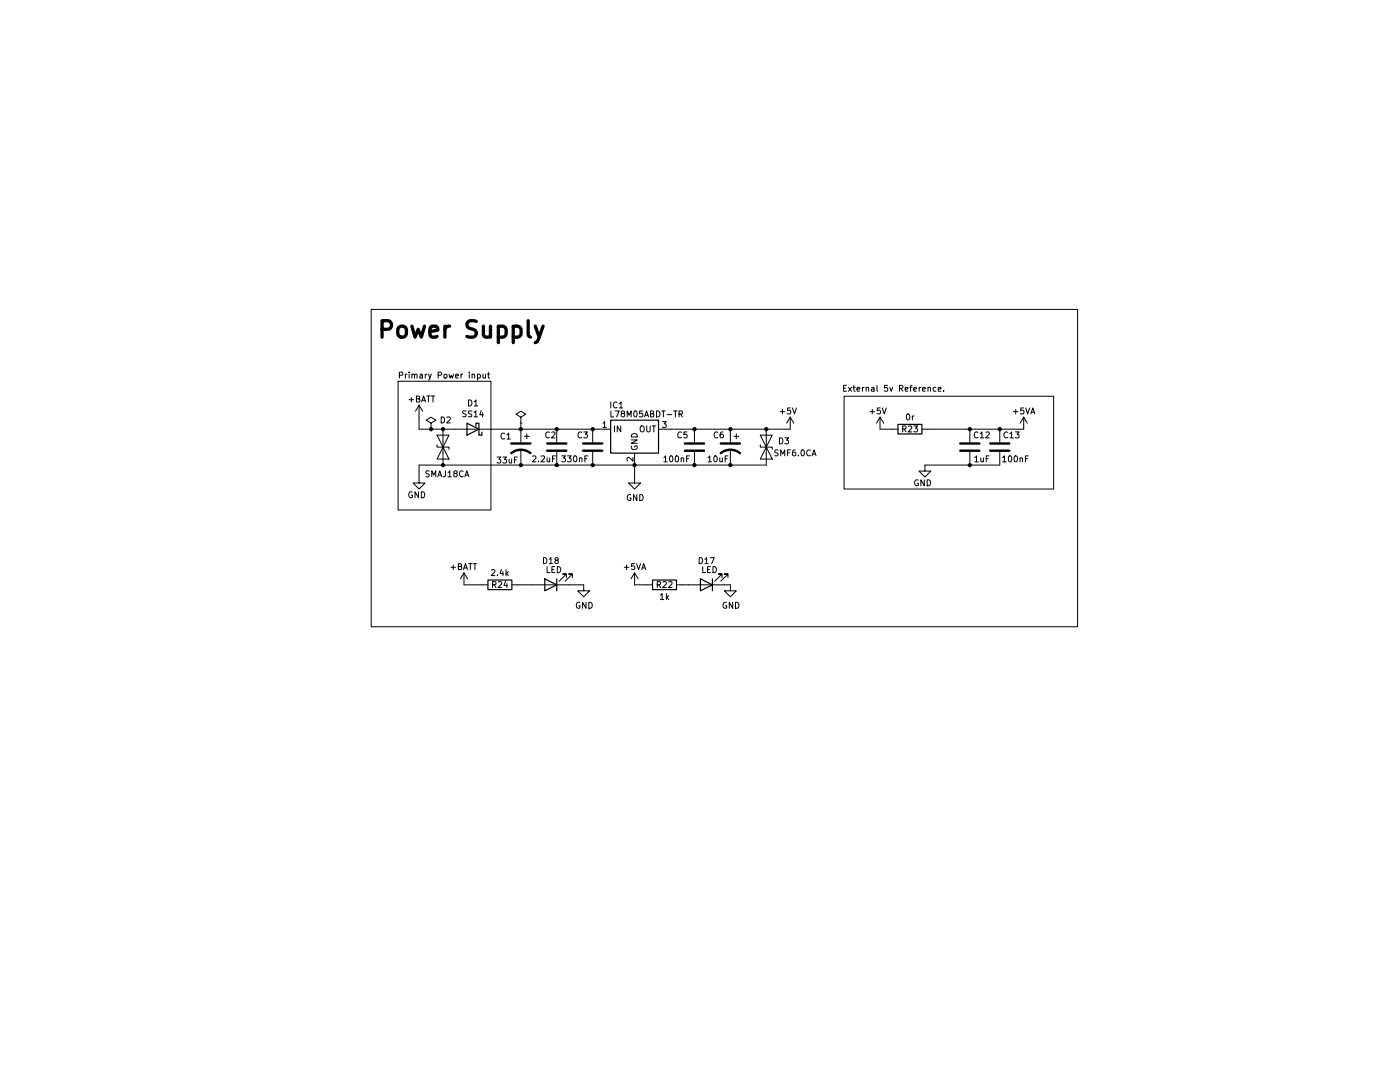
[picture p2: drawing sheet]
(kicad_sch
 (version 20250114)
 (generator "eeschema")
 (generator_version "9.0")
 (paper "A4")
 (title_block
  (title "Pre-Ignition X4")
  (date "2026-03-03")
  (rev "D")
  (company "OpenLogicEFI")
  (comment 1 "openlogicefi.com"))
 (lib_symbols
  (symbol "Device:C"
   (pin_numbers (hide yes))
   (pin_names
    (offset 0.254)) (exclude_from_sim no) (in_bom yes) (on_board yes)
   (property "Reference" "C" (at 0.635 2.54 0) (effects (font (size 1.27 1.27)) (justify left)))
   (property "Value" "C" (at 0.635 -2.54 0) (effects (font (size 1.27 1.27)) (justify left)))
   (property "Footprint" "" (at 0.9652 -3.81 0) (effects (font (size 1.27 1.27)) (hide yes)))
   (property "Datasheet" "~" (at 0 0 0) (effects (font (size 1.27 1.27)) (hide yes)))
   (property "Description" "Unpolarized capacitor" (at 0 0 0) (effects (font (size 1.27 1.27)) (hide yes)))
   (symbol "C_0_1"
    (polyline (pts (xy -2.032 0.762) (xy 2.032 0.762)) (stroke (width 0.508) (type default)) (fill (type none)))
    (polyline (pts (xy -2.032 -0.762) (xy 2.032 -0.762)) (stroke (width 0.508) (type default)) (fill (type none))))
   (symbol "C_1_1"
    (pin passive line (at 0 3.81 270) (length 2.794) (name "~" (effects (font (size 1.27 1.27)))) (number "1" (effects (font (size 1.27 1.27)))))
    (pin passive line (at 0 -3.81 90) (length 2.794) (name "~" (effects (font (size 1.27 1.27)))) (number "2" (effects (font (size 1.27 1.27))))))
   (embedded_fonts no))
  (symbol "Device:C_Polarized_US"
   (pin_numbers (hide yes))
   (pin_names
    (offset 0.254) (hide yes)) (exclude_from_sim no) (in_bom yes) (on_board yes)
   (property "Reference" "C" (at 0.635 2.54 0) (effects (font (size 1.27 1.27)) (justify left)))
   (property "Value" "C_Polarized_US" (at 0.635 -2.54 0) (effects (font (size 1.27 1.27)) (justify left)))
   (property "Footprint" "" (at 0 0 0) (effects (font (size 1.27 1.27)) (hide yes)))
   (property "Datasheet" "~" (at 0 0 0) (effects (font (size 1.27 1.27)) (hide yes)))
   (property "Description" "Polarized capacitor, US symbol" (at 0 0 0) (effects (font (size 1.27 1.27)) (hide yes)))
   (symbol "C_Polarized_US_0_1"
    (polyline (pts (xy -2.032 0.762) (xy 2.032 0.762)) (stroke (width 0.508) (type default)) (fill (type none)))
    (polyline (pts (xy -1.778 2.286) (xy -0.762 2.286)) (stroke (width 0) (type default)) (fill (type none)))
    (polyline (pts (xy -1.27 1.778) (xy -1.27 2.794)) (stroke (width 0) (type default)) (fill (type none)))
    (arc (start -2.032 -1.27) (mid 0 -0.5572) (end 2.032 -1.27) (stroke (width 0.508) (type default)) (fill (type none))))
   (symbol "C_Polarized_US_1_1"
    (pin passive line (at 0 3.81 270) (length 2.794) (name "~" (effects (font (size 1.27 1.27)))) (number "1" (effects (font (size 1.27 1.27)))))
    (pin passive line (at 0 -3.81 90) (length 3.302) (name "~" (effects (font (size 1.27 1.27)))) (number "2" (effects (font (size 1.27 1.27))))))
   (embedded_fonts no))
  (symbol "Device:D_Schottky"
   (pin_numbers (hide yes))
   (pin_names
    (offset 1.016) (hide yes)) (exclude_from_sim no) (in_bom yes) (on_board yes)
   (property "Reference" "D" (at 0 2.54 0) (effects (font (size 1.27 1.27))))
   (property "Value" "D_Schottky" (at 0 -2.54 0) (effects (font (size 1.27 1.27))))
   (property "Footprint" "" (at 0 0 0) (effects (font (size 1.27 1.27)) (hide yes)))
   (property "Datasheet" "~" (at 0 0 0) (effects (font (size 1.27 1.27)) (hide yes)))
   (property "Description" "Schottky diode" (at 0 0 0) (effects (font (size 1.27 1.27)) (hide yes)))
   (symbol "D_Schottky_0_1"
    (polyline (pts (xy -1.905 0.635) (xy -1.905 1.27) (xy -1.27 1.27) (xy -1.27 -1.27) (xy -0.635 -1.27) (xy -0.635 -0.635)) (stroke (width 0.254) (type default)) (fill (type none)))
    (polyline (pts (xy 1.27 1.27) (xy 1.27 -1.27) (xy -1.27 0) (xy 1.27 1.27)) (stroke (width 0.254) (type default)) (fill (type none)))
    (polyline (pts (xy 1.27 0) (xy -1.27 0)) (stroke (width 0) (type default)) (fill (type none))))
   (symbol "D_Schottky_1_1"
    (pin passive line (at -3.81 0 0) (length 2.54) (name "K" (effects (font (size 1.27 1.27)))) (number "1" (effects (font (size 1.27 1.27)))))
    (pin passive line (at 3.81 0 180) (length 2.54) (name "A" (effects (font (size 1.27 1.27)))) (number "2" (effects (font (size 1.27 1.27))))))
   (embedded_fonts no))
  (symbol "Device:LED"
   (pin_numbers (hide yes))
   (pin_names
    (offset 1.016) (hide yes)) (exclude_from_sim no) (in_bom yes) (on_board yes)
   (property "Reference" "D" (at 0 2.54 0) (effects (font (size 1.27 1.27))))
   (property "Value" "LED" (at 0 -2.54 0) (effects (font (size 1.27 1.27))))
   (property "Footprint" "" (at 0 0 0) (effects (font (size 1.27 1.27)) (hide yes)))
   (property "Datasheet" "~" (at 0 0 0) (effects (font (size 1.27 1.27)) (hide yes)))
   (property "Description" "Light emitting diode" (at 0 0 0) (effects (font (size 1.27 1.27)) (hide yes)))
   (symbol "LED_0_1"
    (polyline (pts (xy -3.048 -0.762) (xy -4.572 -2.286) (xy -3.81 -2.286) (xy -4.572 -2.286) (xy -4.572 -1.524)) (stroke (width 0) (type default)) (fill (type none)))
    (polyline (pts (xy -1.778 -0.762) (xy -3.302 -2.286) (xy -2.54 -2.286) (xy -3.302 -2.286) (xy -3.302 -1.524)) (stroke (width 0) (type default)) (fill (type none)))
    (polyline (pts (xy -1.27 0) (xy 1.27 0)) (stroke (width 0) (type default)) (fill (type none)))
    (polyline (pts (xy -1.27 -1.27) (xy -1.27 1.27)) (stroke (width 0.254) (type default)) (fill (type none)))
    (polyline (pts (xy 1.27 -1.27) (xy 1.27 1.27) (xy -1.27 0) (xy 1.27 -1.27)) (stroke (width 0.254) (type default)) (fill (type none))))
   (symbol "LED_1_1"
    (pin passive line (at -3.81 0 0) (length 2.54) (name "K" (effects (font (size 1.27 1.27)))) (number "1" (effects (font (size 1.27 1.27)))))
    (pin passive line (at 3.81 0 180) (length 2.54) (name "A" (effects (font (size 1.27 1.27)))) (number "2" (effects (font (size 1.27 1.27))))))
   (embedded_fonts no))
  (symbol "Device:R"
   (pin_numbers (hide yes))
   (pin_names
    (offset 0)) (exclude_from_sim no) (in_bom yes) (on_board yes)
   (property "Reference" "R" (at 2.032 0 90) (effects (font (size 1.27 1.27))))
   (property "Value" "R" (at 0 0 90) (effects (font (size 1.27 1.27))))
   (property "Footprint" "" (at -1.778 0 90) (effects (font (size 1.27 1.27)) (hide yes)))
   (property "Datasheet" "~" (at 0 0 0) (effects (font (size 1.27 1.27)) (hide yes)))
   (property "Description" "Resistor" (at 0 0 0) (effects (font (size 1.27 1.27)) (hide yes)))
   (symbol "R_0_1"
    (rectangle (start -1.016 -2.54) (end 1.016 2.54) (stroke (width 0.254) (type default)) (fill (type none))))
   (symbol "R_1_1"
    (pin passive line (at 0 3.81 270) (length 1.27) (name "~" (effects (font (size 1.27 1.27)))) (number "1" (effects (font (size 1.27 1.27)))))
    (pin passive line (at 0 -3.81 90) (length 1.27) (name "~" (effects (font (size 1.27 1.27)))) (number "2" (effects (font (size 1.27 1.27))))))
   (embedded_fonts no))
  (symbol "Diode:SMAJ33CA"
   (pin_numbers (hide yes))
   (pin_names
    (offset 1.016) (hide yes)) (exclude_from_sim no) (in_bom yes) (on_board yes)
   (property "Reference" "D" (at 0 2.54 0) (effects (font (size 1.27 1.27))))
   (property "Value" "SMAJ33CA" (at 0 -2.54 0) (effects (font (size 1.27 1.27))))
   (property "Footprint" "Diode_SMD:D_SMA" (at 0 -5.08 0) (effects (font (size 1.27 1.27)) (hide yes)))
   (property "Datasheet" "https://www.littelfuse.com/media?resourcetype=datasheets&itemid=75e32973-b177-4ee3-a0ff-cedaf1abdb93&filename=smaj-datasheet" (at 0 0 0) (effects (font (size 1.27 1.27)) (hide yes)))
   (property "Description" "400W bidirectional Transient Voltage Suppressor, 33.0Vr, SMA(DO-214AC)" (at 0 0 0) (effects (font (size 1.27 1.27)) (hide yes)))
   (symbol "SMAJ33CA_0_1"
    (polyline (pts (xy -2.54 -1.27) (xy 0 0) (xy -2.54 1.27) (xy -2.54 -1.27)) (stroke (width 0.2032) (type default)) (fill (type none)))
    (polyline (pts (xy 0.508 1.27) (xy 0 1.27) (xy 0 -1.27) (xy -0.508 -1.27)) (stroke (width 0.2032) (type default)) (fill (type none)))
    (polyline (pts (xy 1.27 0) (xy -1.27 0)) (stroke (width 0) (type default)) (fill (type none)))
    (polyline (pts (xy 2.54 1.27) (xy 2.54 -1.27) (xy 0 0) (xy 2.54 1.27)) (stroke (width 0.2032) (type default)) (fill (type none))))
   (symbol "SMAJ33CA_1_1"
    (pin passive line (at -3.81 0 0) (length 2.54) (name "A1" (effects (font (size 1.27 1.27)))) (number "1" (effects (font (size 1.27 1.27)))))
    (pin passive line (at 3.81 0 180) (length 2.54) (name "A2" (effects (font (size 1.27 1.27)))) (number "2" (effects (font (size 1.27 1.27))))))
   (embedded_fonts no))
  (symbol "Diode:SMAJ5.0CA"
   (pin_numbers (hide yes))
   (pin_names
    (offset 1.016) (hide yes)) (exclude_from_sim no) (in_bom yes) (on_board yes)
   (property "Reference" "D" (at 0 2.54 0) (effects (font (size 1.27 1.27))))
   (property "Value" "SMAJ5.0CA" (at 0 -2.54 0) (effects (font (size 1.27 1.27))))
   (property "Footprint" "Diode_SMD:D_SMA" (at 0 -5.08 0) (effects (font (size 1.27 1.27)) (hide yes)))
   (property "Datasheet" "https://www.littelfuse.com/media?resourcetype=datasheets&itemid=75e32973-b177-4ee3-a0ff-cedaf1abdb93&filename=smaj-datasheet" (at 0 0 0) (effects (font (size 1.27 1.27)) (hide yes)))
   (property "Description" "400W bidirectional Transient Voltage Suppressor, 5.0Vr, SMA(DO-214AC)" (at 0 0 0) (effects (font (size 1.27 1.27)) (hide yes)))
   (symbol "SMAJ5.0CA_0_1"
    (polyline (pts (xy -2.54 -1.27) (xy 0 0) (xy -2.54 1.27) (xy -2.54 -1.27)) (stroke (width 0.2032) (type default)) (fill (type none)))
    (polyline (pts (xy 0.508 1.27) (xy 0 1.27) (xy 0 -1.27) (xy -0.508 -1.27)) (stroke (width 0.2032) (type default)) (fill (type none)))
    (polyline (pts (xy 1.27 0) (xy -1.27 0)) (stroke (width 0) (type default)) (fill (type none)))
    (polyline (pts (xy 2.54 1.27) (xy 2.54 -1.27) (xy 0 0) (xy 2.54 1.27)) (stroke (width 0.2032) (type default)) (fill (type none))))
   (symbol "SMAJ5.0CA_1_1"
    (pin passive line (at -3.81 0 0) (length 2.54) (name "A1" (effects (font (size 1.27 1.27)))) (number "1" (effects (font (size 1.27 1.27)))))
    (pin passive line (at 3.81 0 180) (length 2.54) (name "A2" (effects (font (size 1.27 1.27)))) (number "2" (effects (font (size 1.27 1.27))))))
   (embedded_fonts no))
  (symbol "Regulator_Linear:L7805"
   (pin_names
    (offset 0.254)) (exclude_from_sim no) (in_bom yes) (on_board yes)
   (property "Reference" "U" (at -3.81 3.175 0) (effects (font (size 1.27 1.27))))
   (property "Value" "L7805" (at 0 3.175 0) (effects (font (size 1.27 1.27)) (justify left)))
   (property "Footprint" "" (at 0.635 -3.81 0) (effects (font (size 1.27 1.27)
    (italic yes)) (justify left) (hide yes)))
   (property "Datasheet" "http://www.st.com/content/ccc/resource/technical/document/datasheet/41/4f/b3/b0/12/d4/47/88/CD00000444.pdf/files/CD00000444.pdf/jcr:content/translations/en.CD00000444.pdf" (at 0 -1.27 0) (effects (font (size 1.27 1.27)) (hide yes)))
   (property "Description" "Positive 1.5A 35V Linear Regulator, Fixed Output 5V, TO-220/TO-263/TO-252" (at 0 0 0) (effects (font (size 1.27 1.27)) (hide yes)))
   (symbol "L7805_0_1"
    (rectangle (start -5.08 1.905) (end 5.08 -5.08) (stroke (width 0.254) (type default)) (fill (type background))))
   (symbol "L7805_1_1"
    (pin power_in line (at -7.62 0 0) (length 2.54) (name "IN" (effects (font (size 1.27 1.27)))) (number "1" (effects (font (size 1.27 1.27)))))
    (pin power_in line (at 0 -7.62 90) (length 2.54) (name "GND" (effects (font (size 1.27 1.27)))) (number "2" (effects (font (size 1.27 1.27)))))
    (pin power_out line (at 7.62 0 180) (length 2.54) (name "OUT" (effects (font (size 1.27 1.27)))) (number "3" (effects (font (size 1.27 1.27))))))
   (embedded_fonts no))
  (symbol "power:+5V"
   (power)
   (pin_names
    (offset 0)) (exclude_from_sim no) (in_bom yes) (on_board yes)
   (property "Reference" "#PWR" (at 0 -3.81 0) (effects (font (size 1.27 1.27)) (hide yes)))
   (property "Value" "+5V" (at 0 3.556 0) (effects (font (size 1.27 1.27))))
   (property "Footprint" "" (at 0 0 0) (effects (font (size 1.27 1.27)) (hide yes)))
   (property "Datasheet" "" (at 0 0 0) (effects (font (size 1.27 1.27)) (hide yes)))
   (property "Description" "Power symbol creates a global label with name \"+5V\"" (at 0 0 0) (effects (font (size 1.27 1.27)) (hide yes)))
   (symbol "+5V_0_1"
    (polyline (pts (xy -0.762 1.27) (xy 0 2.54)) (stroke (width 0) (type default)) (fill (type none)))
    (polyline (pts (xy 0 2.54) (xy 0.762 1.27)) (stroke (width 0) (type default)) (fill (type none)))
    (polyline (pts (xy 0 0) (xy 0 2.54)) (stroke (width 0) (type default)) (fill (type none))))
   (symbol "+5V_1_1"
    (pin power_in line (at 0 0 90) (length 0) (hide yes) (name "+5V" (effects (font (size 1.27 1.27)))) (number "1" (effects (font (size 1.27 1.27))))))
   (embedded_fonts no))
  (symbol "power:+5VA"
   (power)
   (pin_names
    (offset 0)) (exclude_from_sim no) (in_bom yes) (on_board yes)
   (property "Reference" "#PWR" (at 0 -3.81 0) (effects (font (size 1.27 1.27)) (hide yes)))
   (property "Value" "+5VA" (at 0 3.556 0) (effects (font (size 1.27 1.27))))
   (property "Footprint" "" (at 0 0 0) (effects (font (size 1.27 1.27)) (hide yes)))
   (property "Datasheet" "" (at 0 0 0) (effects (font (size 1.27 1.27)) (hide yes)))
   (property "Description" "Power symbol creates a global label with name \"+5VA\"" (at 0 0 0) (effects (font (size 1.27 1.27)) (hide yes)))
   (symbol "+5VA_0_1"
    (polyline (pts (xy -0.762 1.27) (xy 0 2.54)) (stroke (width 0) (type default)) (fill (type none)))
    (polyline (pts (xy 0 2.54) (xy 0.762 1.27)) (stroke (width 0) (type default)) (fill (type none)))
    (polyline (pts (xy 0 0) (xy 0 2.54)) (stroke (width 0) (type default)) (fill (type none))))
   (symbol "+5VA_1_1"
    (pin power_in line (at 0 0 90) (length 0) (hide yes) (name "+5VA" (effects (font (size 1.27 1.27)))) (number "1" (effects (font (size 1.27 1.27))))))
   (embedded_fonts no))
  (symbol "power:+BATT"
   (power)
   (pin_names
    (offset 0)) (exclude_from_sim no) (in_bom yes) (on_board yes)
   (property "Reference" "#PWR" (at 0 -3.81 0) (effects (font (size 1.27 1.27)) (hide yes)))
   (property "Value" "+BATT" (at 0 3.556 0) (effects (font (size 1.27 1.27))))
   (property "Footprint" "" (at 0 0 0) (effects (font (size 1.27 1.27)) (hide yes)))
   (property "Datasheet" "" (at 0 0 0) (effects (font (size 1.27 1.27)) (hide yes)))
   (property "Description" "Power symbol creates a global label with name \"+BATT\"" (at 0 0 0) (effects (font (size 1.27 1.27)) (hide yes)))
   (symbol "+BATT_0_1"
    (polyline (pts (xy -0.762 1.27) (xy 0 2.54)) (stroke (width 0) (type default)) (fill (type none)))
    (polyline (pts (xy 0 2.54) (xy 0.762 1.27)) (stroke (width 0) (type default)) (fill (type none)))
    (polyline (pts (xy 0 0) (xy 0 2.54)) (stroke (width 0) (type default)) (fill (type none))))
   (symbol "+BATT_1_1"
    (pin power_in line (at 0 0 90) (length 0) (hide yes) (name "+BATT" (effects (font (size 1.27 1.27)))) (number "1" (effects (font (size 1.27 1.27))))))
   (embedded_fonts no))
  (symbol "power:GND"
   (power)
   (pin_names
    (offset 0)) (exclude_from_sim no) (in_bom yes) (on_board yes)
   (property "Reference" "#PWR" (at 0 -6.35 0) (effects (font (size 1.27 1.27)) (hide yes)))
   (property "Value" "GND" (at 0 -3.81 0) (effects (font (size 1.27 1.27))))
   (property "Footprint" "" (at 0 0 0) (effects (font (size 1.27 1.27)) (hide yes)))
   (property "Datasheet" "" (at 0 0 0) (effects (font (size 1.27 1.27)) (hide yes)))
   (property "Description" "Power symbol creates a global label with name \"GND\" , ground" (at 0 0 0) (effects (font (size 1.27 1.27)) (hide yes)))
   (symbol "GND_0_1"
    (polyline (pts (xy 0 0) (xy 0 -1.27) (xy 1.27 -1.27) (xy 0 -2.54) (xy -1.27 -1.27) (xy 0 -1.27)) (stroke (width 0) (type default)) (fill (type none))))
   (symbol "GND_1_1"
    (pin power_in line (at 0 0 270) (length 0) (hide yes) (name "GND" (effects (font (size 1.27 1.27)))) (number "1" (effects (font (size 1.27 1.27))))))
   (embedded_fonts no))
  (symbol "power:PWR_FLAG"
   (power)
   (pin_numbers (hide yes))
   (pin_names
    (offset 0) (hide yes)) (exclude_from_sim no) (in_bom yes) (on_board yes)
   (property "Reference" "#FLG" (at 0 1.905 0) (effects (font (size 1.27 1.27)) (hide yes)))
   (property "Value" "PWR_FLAG" (at 0 3.81 0) (effects (font (size 1.27 1.27))))
   (property "Footprint" "" (at 0 0 0) (effects (font (size 1.27 1.27)) (hide yes)))
   (property "Datasheet" "~" (at 0 0 0) (effects (font (size 1.27 1.27)) (hide yes)))
   (property "Description" "Special symbol for telling ERC where power comes from" (at 0 0 0) (effects (font (size 1.27 1.27)) (hide yes)))
   (symbol "PWR_FLAG_0_0"
    (pin power_out line (at 0 0 90) (length 0) (name "pwr" (effects (font (size 1.27 1.27)))) (number "1" (effects (font (size 1.27 1.27))))))
   (symbol "PWR_FLAG_0_1"
    (polyline (pts (xy 0 0) (xy 0 1.27) (xy -1.016 1.905) (xy 0 2.54) (xy 1.016 1.905) (xy 0 1.27)) (stroke (width 0) (type default)) (fill (type none))))
   (embedded_fonts no)))
 (rectangle
  (start 78.74 55.88)
  (end 228.6 123.19)
  (stroke (width 0) (type default))
  (fill (type none)))
 (rectangle
  (start 179.07 74.295)
  (end 223.52 93.98)
  (stroke (width 0) (type default))
  (fill (type none)))
 (rectangle
  (start 84.455 71.12)
  (end 104.14 98.425)
  (stroke (width 0) (type default))
  (fill (type none)))
 (text "Primary Power input"
  (exclude_from_sim no)
  (at 84.328 70.866 0)
  (effects (font (size 1.27 1.27)) (justify left bottom)))
 (text "External 5v Reference. "
  (exclude_from_sim no)
  (at 178.562 73.66 0)
  (effects (font (size 1.27 1.27)) (justify left bottom)))
 (text "Power Supply"
  (exclude_from_sim no)
  (at 79.756 62.484 0)
  (effects (font (size 3.5 3.5) (thickness 0.7)
    (bold yes)) (justify left bottom)))
 (junction
  (at 205.74 88.9)
  (diameter 0)
  (color 0 0 0 0))
 (junction
  (at 134.62 88.9)
  (diameter 0)
  (color 0 0 0 0))
 (junction
  (at 110.49 81.28)
  (diameter 0)
  (color 0 0 0 0))
 (junction
  (at 147.32 81.28)
  (diameter 0)
  (color 0 0 0 0))
 (junction
  (at 93.98 81.28)
  (diameter 0)
  (color 0 0 0 0))
 (junction
  (at 118.11 88.9)
  (diameter 0)
  (color 0 0 0 0))
 (junction
  (at 93.98 88.9)
  (diameter 0)
  (color 0 0 0 0))
 (junction
  (at 154.94 81.28)
  (diameter 0)
  (color 0 0 0 0))
 (junction
  (at 147.32 88.9)
  (diameter 0)
  (color 0 0 0 0))
 (junction
  (at 162.56 81.28)
  (diameter 0)
  (color 0 0 0 0))
 (junction
  (at 91.44 81.28)
  (diameter 0)
  (color 0 0 0 0))
 (junction
  (at 110.49 88.9)
  (diameter 0)
  (color 0 0 0 0))
 (junction
  (at 125.73 88.9)
  (diameter 0)
  (color 0 0 0 0))
 (junction
  (at 205.74 81.28)
  (diameter 0)
  (color 0 0 0 0))
 (junction
  (at 154.94 88.9)
  (diameter 0)
  (color 0 0 0 0))
 (junction
  (at 212.09 81.28)
  (diameter 0)
  (color 0 0 0 0))
 (junction
  (at 118.11 81.28)
  (diameter 0)
  (color 0 0 0 0))
 (junction
  (at 125.73 81.28)
  (diameter 0)
  (color 0 0 0 0))
 (wire
  (pts (xy 162.56 81.28) (xy 167.64 81.28))
  (stroke (width 0) (type default)))
 (wire
  (pts (xy 118.11 88.9) (xy 125.73 88.9))
  (stroke (width 0) (type default)))
 (wire
  (pts (xy 118.11 81.28) (xy 125.73 81.28))
  (stroke (width 0) (type default)))
 (wire
  (pts (xy 88.9 88.9) (xy 93.98 88.9))
  (stroke (width 0) (type default)))
 (wire
  (pts (xy 146.05 114.3) (xy 144.78 114.3))
  (stroke (width 0) (type default)))
 (wire
  (pts (xy 154.94 88.9) (xy 162.56 88.9))
  (stroke (width 0) (type default)))
 (wire
  (pts (xy 104.14 81.28) (xy 110.49 81.28))
  (stroke (width 0) (type default)))
 (wire
  (pts (xy 93.98 81.28) (xy 96.52 81.28))
  (stroke (width 0) (type default)))
 (wire
  (pts (xy 134.62 91.44) (xy 134.62 88.9))
  (stroke (width 0) (type default)))
 (wire
  (pts (xy 120.65 114.3) (xy 123.825 114.3))
  (stroke (width 0) (type default)))
 (wire
  (pts (xy 98.425 114.3) (xy 102.235 114.3))
  (stroke (width 0) (type default)))
 (wire
  (pts (xy 147.32 81.28) (xy 154.94 81.28))
  (stroke (width 0) (type default)))
 (wire
  (pts (xy 212.09 81.28) (xy 217.17 81.28))
  (stroke (width 0) (type default)))
 (wire
  (pts (xy 125.73 81.28) (xy 127 81.28))
  (stroke (width 0) (type default)))
 (wire
  (pts (xy 125.73 88.9) (xy 134.62 88.9))
  (stroke (width 0) (type default)))
 (wire
  (pts (xy 196.85 81.28) (xy 205.74 81.28))
  (stroke (width 0) (type default)))
 (wire
  (pts (xy 205.74 81.28) (xy 212.09 81.28))
  (stroke (width 0) (type default)))
 (wire
  (pts (xy 91.44 81.28) (xy 88.9 81.28))
  (stroke (width 0) (type default)))
 (wire
  (pts (xy 88.9 78.74) (xy 88.9 81.28))
  (stroke (width 0) (type default)))
 (wire
  (pts (xy 153.67 114.3) (xy 154.94 114.3))
  (stroke (width 0) (type default)))
 (wire
  (pts (xy 205.74 88.9) (xy 212.09 88.9))
  (stroke (width 0) (type default)))
 (wire
  (pts (xy 110.49 88.9) (xy 118.11 88.9))
  (stroke (width 0) (type default)))
 (wire
  (pts (xy 134.62 88.9) (xy 147.32 88.9))
  (stroke (width 0) (type default)))
 (wire
  (pts (xy 93.98 88.9) (xy 110.49 88.9))
  (stroke (width 0) (type default)))
 (wire
  (pts (xy 154.94 81.28) (xy 162.56 81.28))
  (stroke (width 0) (type default)))
 (wire
  (pts (xy 110.49 80.01) (xy 110.49 81.28))
  (stroke (width 0) (type default)))
 (wire
  (pts (xy 113.03 114.3) (xy 109.855 114.3))
  (stroke (width 0) (type default)))
 (wire
  (pts (xy 110.49 81.28) (xy 118.11 81.28))
  (stroke (width 0) (type default)))
 (wire
  (pts (xy 196.215 88.9) (xy 205.74 88.9))
  (stroke (width 0) (type default)))
 (wire
  (pts (xy 147.32 88.9) (xy 154.94 88.9))
  (stroke (width 0) (type default)))
 (wire
  (pts (xy 91.44 81.28) (xy 93.98 81.28))
  (stroke (width 0) (type default)))
 (wire
  (pts (xy 88.9 91.44) (xy 88.9 88.9))
  (stroke (width 0) (type default)))
 (wire
  (pts (xy 186.69 81.28) (xy 189.23 81.28))
  (stroke (width 0) (type default)))
 (wire
  (pts (xy 142.24 81.28) (xy 147.32 81.28))
  (stroke (width 0) (type default)))
 (wire
  (pts (xy 134.62 114.3) (xy 137.16 114.3))
  (stroke (width 0) (type default)))
 (symbol
  (lib_id "Device:R")
  (at 106.045 114.3 270)
  (unit 1)
  (exclude_from_sim no)
  (in_bom yes)
  (on_board yes)
  (dnp no)
  (property "Reference" "R24" (at 106.045 114.3 90) (effects (font (size 1.27 1.27))))
  (property "Value" "2.4k" (at 106.045 111.76 90) (effects (font (size 1.27 1.27))))
  (property "Footprint" "Capacitor_SMD:C_0603_1608Metric" (at 106.045 112.522 90) (effects (font (size 1.27 1.27)) (hide yes)))
  (property "Datasheet" "~" (at 106.045 114.3 0) (effects (font (size 1.27 1.27)) (hide yes)))
  (property "Description" "" (at 106.045 114.3 0) (effects (font (size 1.27 1.27)) (hide yes)))
  (property "LCSC" "C22940" (at 106.045 114.3 0) (effects (font (size 1.27 1.27)) (hide yes)))
  (property "Package" "" (at 106.045 114.3 90) (effects (font (size 1.27 1.27)) (hide yes)))
  (property "STANDARD" "" (at 106.045 114.3 90) (effects (font (size 1.27 1.27)) (hide yes)))
  (pin "1")
  (pin "2"))
 (symbol
  (lib_id "power:+BATT")
  (at 88.9 78.74 0)
  (unit 1)
  (exclude_from_sim no)
  (in_bom yes)
  (on_board yes)
  (dnp no)
  (property "Reference" "#PWR04" (at 88.9 82.55 0) (effects (font (size 1.27 1.27)) (hide yes)))
  (property "Value" "+BATT" (at 86.36 74.93 0) (effects (font (size 1.27 1.27)) (justify left)))
  (property "Footprint" "" (at 88.9 78.74 0) (effects (font (size 1.27 1.27)) (hide yes)))
  (property "Datasheet" "" (at 88.9 78.74 0) (effects (font (size 1.27 1.27)) (hide yes)))
  (property "Description" "" (at 88.9 78.74 0) (effects (font (size 1.27 1.27)) (hide yes)))
  (pin "1"))
 (symbol
  (lib_id "power:PWR_FLAG")
  (at 91.44 81.28 0)
  (unit 1)
  (exclude_from_sim no)
  (in_bom yes)
  (on_board yes)
  (dnp no)
  (property "Reference" "#FLG01" (at 91.44 79.375 0) (effects (font (size 1.27 1.27)) (hide yes)))
  (property "Value" "PWR_FLAG" (at 86.36 77.47 0) (effects (font (size 1.27 1.27)) (justify left) (hide yes)))
  (property "Footprint" "" (at 91.44 81.28 0) (effects (font (size 1.27 1.27)) (hide yes)))
  (property "Datasheet" "~" (at 91.44 81.28 0) (effects (font (size 1.27 1.27)) (hide yes)))
  (property "Description" "" (at 91.44 81.28 0) (effects (font (size 1.27 1.27)) (hide yes)))
  (pin "1"))
 (symbol
  (lib_id "Device:C")
  (at 118.11 85.09 0)
  (unit 1)
  (exclude_from_sim no)
  (in_bom yes)
  (on_board yes)
  (dnp no)
  (property "Reference" "C2" (at 118.11 82.55 0) (effects (font (size 1.27 1.27)) (justify right)))
  (property "Value" "2.2uF" (at 118.11 87.63 0) (effects (font (size 1.27 1.27)) (justify right)))
  (property "Footprint" "Capacitor_SMD:C_1206_3216Metric" (at 119.0752 88.9 0) (effects (font (size 1.27 1.27)) (hide yes)))
  (property "Datasheet" "~" (at 118.11 85.09 0) (effects (font (size 1.27 1.27)) (hide yes)))
  (property "Description" "" (at 118.11 85.09 0) (effects (font (size 1.27 1.27)) (hide yes)))
  (property "Manufacture Part Number" "CL31B225KBHNNNE" (at 118.11 85.09 0) (effects (font (size 1.27 1.27)) (hide yes)))
  (property "LCSC" "C50254" (at 118.11 85.09 0) (effects (font (size 1.27 1.27)) (hide yes)))
  (property "Package" "" (at 118.11 85.09 0) (effects (font (size 1.27 1.27)) (hide yes)))
  (property "STANDARD" "" (at 118.11 85.09 0) (effects (font (size 1.27 1.27)) (hide yes)))
  (pin "1")
  (pin "2"))
 (symbol
  (lib_id "power:+BATT")
  (at 98.425 114.3 0)
  (unit 1)
  (exclude_from_sim no)
  (in_bom yes)
  (on_board yes)
  (dnp no)
  (property "Reference" "#PWR0139" (at 98.425 118.11 0) (effects (font (size 1.27 1.27)) (hide yes)))
  (property "Value" "+BATT" (at 95.25 110.49 0) (effects (font (size 1.27 1.27)) (justify left)))
  (property "Footprint" "" (at 98.425 114.3 0) (effects (font (size 1.27 1.27)) (hide yes)))
  (property "Datasheet" "" (at 98.425 114.3 0) (effects (font (size 1.27 1.27)) (hide yes)))
  (property "Description" "" (at 98.425 114.3 0) (effects (font (size 1.27 1.27)) (hide yes)))
  (pin "1"))
 (symbol
  (lib_id "power:GND")
  (at 123.825 114.3 0)
  (unit 1)
  (exclude_from_sim no)
  (in_bom yes)
  (on_board yes)
  (dnp no)
  (property "Reference" "#PWR0134" (at 123.825 120.65 0) (effects (font (size 1.27 1.27)) (hide yes)))
  (property "Value" "GND" (at 123.952 118.6942 0) (effects (font (size 1.27 1.27))))
  (property "Footprint" "" (at 123.825 114.3 0) (effects (font (size 1.27 1.27)) (hide yes)))
  (property "Datasheet" "" (at 123.825 114.3 0) (effects (font (size 1.27 1.27)) (hide yes)))
  (property "Description" "" (at 123.825 114.3 0) (effects (font (size 1.27 1.27)) (hide yes)))
  (pin "1"))
 (symbol
  (lib_id "power:+5VA")
  (at 217.17 81.28 0)
  (unit 1)
  (exclude_from_sim no)
  (in_bom yes)
  (on_board yes)
  (dnp no)
  (property "Reference" "#PWR051" (at 217.17 85.09 0) (effects (font (size 1.27 1.27)) (hide yes)))
  (property "Value" "+5VA" (at 217.17 77.47 0) (effects (font (size 1.27 1.27))))
  (property "Footprint" "" (at 217.17 81.28 0) (effects (font (size 1.27 1.27)) (hide yes)))
  (property "Datasheet" "" (at 217.17 81.28 0) (effects (font (size 1.27 1.27)) (hide yes)))
  (property "Description" "" (at 217.17 81.28 0) (effects (font (size 1.27 1.27)) (hide yes)))
  (pin "1"))
 (symbol
  (lib_id "power:GND")
  (at 88.9 91.44 0)
  (mirror y)
  (unit 1)
  (exclude_from_sim no)
  (in_bom yes)
  (on_board yes)
  (dnp no)
  (property "Reference" "#PWR08" (at 88.9 97.79 0) (effects (font (size 1.27 1.27)) (hide yes)))
  (property "Value" "GND" (at 86.36 95.25 0) (effects (font (size 1.27 1.27)) (justify right)))
  (property "Footprint" "" (at 88.9 91.44 0) (effects (font (size 1.27 1.27)) (hide yes)))
  (property "Datasheet" "" (at 88.9 91.44 0) (effects (font (size 1.27 1.27)) (hide yes)))
  (property "Description" "" (at 88.9 91.44 0) (effects (font (size 1.27 1.27)) (hide yes)))
  (pin "1"))
 (symbol
  (lib_id "power:GND")
  (at 196.215 88.9 0)
  (mirror y)
  (unit 1)
  (exclude_from_sim no)
  (in_bom yes)
  (on_board yes)
  (dnp no)
  (property "Reference" "#PWR050" (at 196.215 95.25 0) (effects (font (size 1.27 1.27)) (hide yes)))
  (property "Value" "GND" (at 193.675 92.71 0) (effects (font (size 1.27 1.27)) (justify right)))
  (property "Footprint" "" (at 196.215 88.9 0) (effects (font (size 1.27 1.27)) (hide yes)))
  (property "Datasheet" "" (at 196.215 88.9 0) (effects (font (size 1.27 1.27)) (hide yes)))
  (property "Description" "" (at 196.215 88.9 0) (effects (font (size 1.27 1.27)) (hide yes)))
  (pin "1"))
 (symbol
  (lib_id "power:+5VA")
  (at 134.62 114.3 0)
  (unit 1)
  (exclude_from_sim no)
  (in_bom yes)
  (on_board yes)
  (dnp no)
  (property "Reference" "#PWR049" (at 134.62 118.11 0) (effects (font (size 1.27 1.27)) (hide yes)))
  (property "Value" "+5VA" (at 134.62 110.49 0) (effects (font (size 1.27 1.27))))
  (property "Footprint" "" (at 134.62 114.3 0) (effects (font (size 1.27 1.27)) (hide yes)))
  (property "Datasheet" "" (at 134.62 114.3 0) (effects (font (size 1.27 1.27)) (hide yes)))
  (property "Description" "" (at 134.62 114.3 0) (effects (font (size 1.27 1.27)) (hide yes)))
  (pin "1"))
 (symbol
  (lib_id "Device:LED")
  (at 149.86 114.3 180)
  (unit 1)
  (exclude_from_sim no)
  (in_bom yes)
  (on_board yes)
  (dnp no)
  (property "Reference" "D17" (at 149.86 109.22 0) (effects (font (size 1.27 1.27))))
  (property "Value" "LED" (at 150.495 111.125 0) (effects (font (size 1.27 1.27))))
  (property "Footprint" "LED_SMD:LED_0603_1608Metric" (at 149.86 114.3 0) (effects (font (size 1.27 1.27)) (hide yes)))
  (property "Datasheet" "~" (at 149.86 114.3 0) (effects (font (size 1.27 1.27)) (hide yes)))
  (property "Description" "" (at 149.86 114.3 0) (effects (font (size 1.27 1.27)) (hide yes)))
  (property "LCSC" "C2286" (at 149.86 114.3 0) (effects (font (size 1.27 1.27)) (hide yes)))
  (property "Package" "" (at 149.86 114.3 0) (effects (font (size 1.27 1.27)) (hide yes)))
  (property "STANDARD" "" (at 149.86 114.3 0) (effects (font (size 1.27 1.27)) (hide yes)))
  (pin "1")
  (pin "2"))
 (symbol
  (lib_id "Device:R")
  (at 140.97 114.3 90)
  (unit 1)
  (exclude_from_sim no)
  (in_bom yes)
  (on_board yes)
  (dnp no)
  (property "Reference" "R22" (at 140.97 114.3 90) (effects (font (size 1.27 1.27))))
  (property "Value" "1k" (at 140.97 116.84 90) (effects (font (size 1.27 1.27))))
  (property "Footprint" "Resistor_SMD:R_0402_1005Metric" (at 140.97 116.078 90) (effects (font (size 1.27 1.27)) (hide yes)))
  (property "Datasheet" "~" (at 140.97 114.3 0) (effects (font (size 1.27 1.27)) (hide yes)))
  (property "Description" "" (at 140.97 114.3 0) (effects (font (size 1.27 1.27)) (hide yes)))
  (property "LCSC" "C11702" (at 140.97 114.3 0) (effects (font (size 1.27 1.27)) (hide yes)))
  (property "Package" "" (at 140.97 114.3 90) (effects (font (size 1.27 1.27)) (hide yes)))
  (property "STANDARD" "" (at 140.97 114.3 90) (effects (font (size 1.27 1.27)) (hide yes)))
  (property "Manufacture Part Number" "0402WGF1001TCE" (at 140.97 114.3 90) (effects (font (size 1.27 1.27)) (hide yes)))
  (pin "1")
  (pin "2"))
 (symbol
  (lib_id "Device:C_Polarized_US")
  (at 110.49 85.09 0)
  (mirror y)
  (unit 1)
  (exclude_from_sim no)
  (in_bom yes)
  (on_board yes)
  (dnp no)
  (property "Reference" "C1" (at 105.918 82.804 0) (effects (font (size 1.27 1.27)) (justify right)))
  (property "Value" "33uF" (at 105.156 87.884 0) (effects (font (size 1.27 1.27)) (justify right)))
  (property "Footprint" "Capacitor_Tantalum_SMD:CP_EIA-7343-31_Kemet-D" (at 110.49 85.09 0) (effects (font (size 1.27 1.27)) (hide yes)))
  (property "Datasheet" "~" (at 110.49 85.09 0) (effects (font (size 1.27 1.27)) (hide yes)))
  (property "Description" "" (at 110.49 85.09 0) (effects (font (size 1.27 1.27)) (hide yes)))
  (property "LCSC" " C571271" (at 110.49 85.09 0) (effects (font (size 1.27 1.27)) (hide yes)))
  (property "Manufacture Part Number" "" (at 110.49 85.09 0) (effects (font (size 1.27 1.27)) (hide yes)))
  (property "Package" "" (at 110.49 85.09 0) (effects (font (size 1.27 1.27)) (hide yes)))
  (property "STANDARD" "" (at 110.49 85.09 0) (effects (font (size 1.27 1.27)) (hide yes)))
  (pin "1")
  (pin "2"))
 (symbol
  (lib_id "Device:LED")
  (at 116.84 114.3 180)
  (unit 1)
  (exclude_from_sim no)
  (in_bom yes)
  (on_board yes)
  (dnp no)
  (property "Reference" "D18" (at 116.84 109.22 0) (effects (font (size 1.27 1.27))))
  (property "Value" "LED" (at 117.475 111.125 0) (effects (font (size 1.27 1.27))))
  (property "Footprint" "LED_SMD:LED_0603_1608Metric" (at 116.84 114.3 0) (effects (font (size 1.27 1.27)) (hide yes)))
  (property "Datasheet" "~" (at 116.84 114.3 0) (effects (font (size 1.27 1.27)) (hide yes)))
  (property "Description" "" (at 116.84 114.3 0) (effects (font (size 1.27 1.27)) (hide yes)))
  (property "LCSC" "C2286" (at 116.84 114.3 0) (effects (font (size 1.27 1.27)) (hide yes)))
  (property "Package" "" (at 116.84 114.3 0) (effects (font (size 1.27 1.27)) (hide yes)))
  (property "STANDARD" "" (at 116.84 114.3 0) (effects (font (size 1.27 1.27)) (hide yes)))
  (pin "1")
  (pin "2"))
 (symbol
  (lib_id "power:PWR_FLAG")
  (at 110.49 80.01 0)
  (unit 1)
  (exclude_from_sim no)
  (in_bom yes)
  (on_board yes)
  (dnp no)
  (fields_autoplaced yes)
  (property "Reference" "#FLG02" (at 110.49 78.105 0) (effects (font (size 1.27 1.27)) (hide yes)))
  (property "Value" "PWR_FLAG" (at 110.49 74.295 0) (effects (font (size 1.27 1.27)) (hide yes)))
  (property "Footprint" "" (at 110.49 80.01 0) (effects (font (size 1.27 1.27)) (hide yes)))
  (property "Datasheet" "~" (at 110.49 80.01 0) (effects (font (size 1.27 1.27)) (hide yes)))
  (property "Description" "" (at 110.49 80.01 0) (effects (font (size 1.27 1.27)) (hide yes)))
  (pin "1"))
 (symbol
  (lib_id "Diode:SMAJ5.0CA")
  (at 162.56 85.09 270)
  (unit 1)
  (exclude_from_sim no)
  (in_bom yes)
  (on_board yes)
  (dnp no)
  (property "Reference" "D3" (at 167.64 83.82 90) (effects (font (size 1.27 1.27)) (justify right)))
  (property "Value" "SMF6.0CA" (at 173.355 86.36 90) (effects (font (size 1.27 1.27)) (justify right)))
  (property "Footprint" "Diode_SMD:D_SOD-123F" (at 157.48 85.09 0) (effects (font (size 1.27 1.27)) (hide yes)))
  (property "Datasheet" "https://datasheet.lcsc.com/lcsc/2205181716_Liown-SMF6-0CA_C2990473.pdf" (at 162.56 85.09 0) (effects (font (size 1.27 1.27)) (hide yes)))
  (property "Description" "" (at 162.56 85.09 0) (effects (font (size 1.27 1.27)) (hide yes)))
  (property "LCSC" "C2990473" (at 162.56 85.09 90) (effects (font (size 1.27 1.27)) (hide yes)))
  (property "Package" "" (at 162.56 85.09 90) (effects (font (size 1.27 1.27)) (hide yes)))
  (property "STANDARD" "" (at 162.56 85.09 90) (effects (font (size 1.27 1.27)) (hide yes)))
  (pin "1")
  (pin "2"))
 (symbol
  (lib_id "Device:C")
  (at 212.09 85.09 180)
  (unit 1)
  (exclude_from_sim no)
  (in_bom yes)
  (on_board yes)
  (dnp no)
  (property "Reference" "C13" (at 216.535 82.55 0) (effects (font (size 1.27 1.27)) (justify left)))
  (property "Value" "100nF" (at 218.44 87.63 0) (effects (font (size 1.27 1.27)) (justify left)))
  (property "Footprint" "Capacitor_SMD:C_0603_1608Metric" (at 211.1248 81.28 0) (effects (font (size 1.27 1.27)) (hide yes)))
  (property "Datasheet" "~" (at 212.09 85.09 0) (effects (font (size 1.27 1.27)) (hide yes)))
  (property "Description" "" (at 212.09 85.09 0) (effects (font (size 1.27 1.27)) (hide yes)))
  (property "LCSC" "C14663" (at 212.09 85.09 0) (effects (font (size 1.27 1.27)) (hide yes)))
  (property "Package" "" (at 212.09 85.09 0) (effects (font (size 1.27 1.27)) (hide yes)))
  (property "STANDARD" "" (at 212.09 85.09 0) (effects (font (size 1.27 1.27)) (hide yes)))
  (pin "1")
  (pin "2"))
 (symbol
  (lib_id "power:+5V")
  (at 167.64 81.28 0)
  (unit 1)
  (exclude_from_sim no)
  (in_bom yes)
  (on_board yes)
  (dnp no)
  (property "Reference" "#PWR013" (at 167.64 85.09 0) (effects (font (size 1.27 1.27)) (hide yes)))
  (property "Value" "+5V" (at 165.1 77.47 0) (effects (font (size 1.27 1.27)) (justify left)))
  (property "Footprint" "" (at 167.64 81.28 0) (effects (font (size 1.27 1.27)) (hide yes)))
  (property "Datasheet" "" (at 167.64 81.28 0) (effects (font (size 1.27 1.27)) (hide yes)))
  (property "Description" "" (at 167.64 81.28 0) (effects (font (size 1.27 1.27)) (hide yes)))
  (pin "1"))
 (symbol
  (lib_id "Device:D_Schottky")
  (at 100.33 81.28 180)
  (unit 1)
  (exclude_from_sim no)
  (in_bom yes)
  (on_board yes)
  (dnp no)
  (property "Reference" "D1" (at 100.33 75.7682 0) (effects (font (size 1.27 1.27))))
  (property "Value" "SS14" (at 100.33 78.0796 0) (effects (font (size 1.27 1.27))))
  (property "Footprint" "Diode_SMD:D_SMA" (at 100.33 81.28 0) (effects (font (size 1.27 1.27)) (hide yes)))
  (property "Datasheet" "~" (at 100.33 81.28 0) (effects (font (size 1.27 1.27)) (hide yes)))
  (property "Description" "" (at 100.33 81.28 0) (effects (font (size 1.27 1.27)) (hide yes)))
  (property "LCSC" "C2480" (at 100.33 81.28 0) (effects (font (size 1.27 1.27)) (hide yes)))
  (property "Manufacture Part Number" "SS14" (at 100.33 81.28 0) (effects (font (size 1.27 1.27)) (hide yes)))
  (property "Package" "" (at 100.33 81.28 0) (effects (font (size 1.27 1.27)) (hide yes)))
  (property "STANDARD" "" (at 100.33 81.28 0) (effects (font (size 1.27 1.27)) (hide yes)))
  (pin "1")
  (pin "2"))
 (symbol
  (lib_id "Device:C_Polarized_US")
  (at 154.94 85.09 0)
  (mirror y)
  (unit 1)
  (exclude_from_sim no)
  (in_bom yes)
  (on_board yes)
  (dnp no)
  (property "Reference" "C6" (at 151.13 82.55 0) (effects (font (size 1.27 1.27)) (justify right)))
  (property "Value" "10uF" (at 149.86 87.63 0) (effects (font (size 1.27 1.27)) (justify right)))
  (property "Footprint" "Capacitor_Tantalum_SMD:CP_EIA-3216-18_Kemet-A" (at 154.94 85.09 0) (effects (font (size 1.27 1.27)) (hide yes)))
  (property "Datasheet" "~" (at 154.94 85.09 0) (effects (font (size 1.27 1.27)) (hide yes)))
  (property "Description" "" (at 154.94 85.09 0) (effects (font (size 1.27 1.27)) (hide yes)))
  (property "LCSC" "C7171" (at 154.94 85.09 0) (effects (font (size 1.27 1.27)) (hide yes)))
  (property "Manufacture Part Number" "TAJA106K016RNJ" (at 154.94 85.09 0) (effects (font (size 1.27 1.27)) (hide yes)))
  (property "Package" "" (at 154.94 85.09 0) (effects (font (size 1.27 1.27)) (hide yes)))
  (property "STANDARD" "" (at 154.94 85.09 0) (effects (font (size 1.27 1.27)) (hide yes)))
  (pin "1")
  (pin "2"))
 (symbol
  (lib_id "Regulator_Linear:L7805")
  (at 134.62 81.28 0)
  (unit 1)
  (exclude_from_sim no)
  (in_bom yes)
  (on_board yes)
  (dnp no)
  (property "Reference" "IC1" (at 130.81 76.2 0) (effects (font (size 1.27 1.27))))
  (property "Value" "L78M05ABDT-TR" (at 137.16 78.105 0) (effects (font (size 1.27 1.27))))
  (property "Footprint" "Detonation:TO-252-2-Thermal-with-Silk" (at 163.83 78.74 0) (effects (font (size 1.27 1.27)) (justify left) (hide yes)))
  (property "Datasheet" "" (at 163.83 81.28 0) (effects (font (size 1.27 1.27)) (justify left) (hide yes)))
  (property "Description" "" (at 134.62 81.28 0) (effects (font (size 1.27 1.27)) (hide yes)))
  (property "LCSC" "C58069" (at 134.62 81.28 0) (effects (font (size 1.27 1.27)) (hide yes)))
  (property "Manufacture Part Number" "L78M05ABDT-TR" (at 134.62 81.28 0) (effects (font (size 1.27 1.27)) (hide yes)))
  (property "Package" "" (at 134.62 81.28 0) (effects (font (size 1.27 1.27)) (hide yes)))
  (property "STANDARD" "" (at 134.62 81.28 0) (effects (font (size 1.27 1.27)) (hide yes)))
  (pin "1")
  (pin "2")
  (pin "3"))
 (symbol
  (lib_id "power:GND")
  (at 154.94 114.3 0)
  (unit 1)
  (exclude_from_sim no)
  (in_bom yes)
  (on_board yes)
  (dnp no)
  (property "Reference" "#PWR053" (at 154.94 120.65 0) (effects (font (size 1.27 1.27)) (hide yes)))
  (property "Value" "GND" (at 155.067 118.6942 0) (effects (font (size 1.27 1.27))))
  (property "Footprint" "" (at 154.94 114.3 0) (effects (font (size 1.27 1.27)) (hide yes)))
  (property "Datasheet" "" (at 154.94 114.3 0) (effects (font (size 1.27 1.27)) (hide yes)))
  (property "Description" "" (at 154.94 114.3 0) (effects (font (size 1.27 1.27)) (hide yes)))
  (pin "1"))
 (symbol
  (lib_id "Device:C")
  (at 205.74 85.09 0)
  (unit 1)
  (exclude_from_sim no)
  (in_bom yes)
  (on_board yes)
  (dnp no)
  (property "Reference" "C12" (at 208.28 82.55 0) (effects (font (size 1.27 1.27))))
  (property "Value" "1uF" (at 208.28 87.63 0) (effects (font (size 1.27 1.27))))
  (property "Footprint" "Capacitor_SMD:C_0603_1608Metric" (at 206.7052 88.9 0) (effects (font (size 1.27 1.27)) (hide yes)))
  (property "Datasheet" "~" (at 205.74 85.09 0) (effects (font (size 1.27 1.27)) (hide yes)))
  (property "Description" "" (at 205.74 85.09 0) (effects (font (size 1.27 1.27)) (hide yes)))
  (property "LCSC" "C15849" (at 205.74 85.09 0) (effects (font (size 1.27 1.27)) (hide yes)))
  (property "Package" "" (at 205.74 85.09 0) (effects (font (size 1.27 1.27)) (hide yes)))
  (property "STANDARD" "" (at 205.74 85.09 0) (effects (font (size 1.27 1.27)) (hide yes)))
  (pin "1")
  (pin "2"))
 (symbol
  (lib_id "Device:R")
  (at 193.04 81.28 270)
  (unit 1)
  (exclude_from_sim no)
  (in_bom yes)
  (on_board yes)
  (dnp no)
  (property "Reference" "R23" (at 193.04 81.28 90) (effects (font (size 1.27 1.27))))
  (property "Value" "0r" (at 193.04 78.74 90) (effects (font (size 1.27 1.27))))
  (property "Footprint" "Resistor_SMD:R_1206_3216Metric" (at 193.04 79.502 90) (effects (font (size 1.27 1.27)) (hide yes)))
  (property "Datasheet" "~" (at 193.04 81.28 0) (effects (font (size 1.27 1.27)) (hide yes)))
  (property "Description" "" (at 193.04 81.28 0) (effects (font (size 1.27 1.27)) (hide yes)))
  (property "LCSC" "C17888" (at 193.04 81.28 0) (effects (font (size 1.27 1.27)) (hide yes)))
  (property "Package" "" (at 193.04 81.28 90) (effects (font (size 1.27 1.27)) (hide yes)))
  (property "STANDARD" "" (at 193.04 81.28 90) (effects (font (size 1.27 1.27)) (hide yes)))
  (pin "1")
  (pin "2"))
 (symbol
  (lib_id "Device:C")
  (at 147.32 85.09 180)
  (unit 1)
  (exclude_from_sim no)
  (in_bom yes)
  (on_board yes)
  (dnp no)
  (property "Reference" "C5" (at 144.78 82.55 0) (effects (font (size 1.27 1.27))))
  (property "Value" "100nF" (at 143.51 87.63 0) (effects (font (size 1.27 1.27))))
  (property "Footprint" "Capacitor_SMD:C_0603_1608Metric" (at 146.3548 81.28 0) (effects (font (size 1.27 1.27)) (hide yes)))
  (property "Datasheet" "~" (at 147.32 85.09 0) (effects (font (size 1.27 1.27)) (hide yes)))
  (property "Description" "" (at 147.32 85.09 0) (effects (font (size 1.27 1.27)) (hide yes)))
  (property "LCSC" "C14663" (at 147.32 85.09 0) (effects (font (size 1.27 1.27)) (hide yes)))
  (property "Package" "" (at 147.32 85.09 0) (effects (font (size 1.27 1.27)) (hide yes)))
  (property "STANDARD" "" (at 147.32 85.09 0) (effects (font (size 1.27 1.27)) (hide yes)))
  (pin "1")
  (pin "2"))
 (symbol
  (lib_id "power:GND")
  (at 134.62 91.44 0)
  (unit 1)
  (exclude_from_sim no)
  (in_bom yes)
  (on_board yes)
  (dnp no)
  (property "Reference" "#PWR011" (at 134.62 97.79 0) (effects (font (size 1.27 1.27)) (hide yes)))
  (property "Value" "GND" (at 134.747 95.8342 0) (effects (font (size 1.27 1.27))))
  (property "Footprint" "" (at 134.62 91.44 0) (effects (font (size 1.27 1.27)) (hide yes)))
  (property "Datasheet" "" (at 134.62 91.44 0) (effects (font (size 1.27 1.27)) (hide yes)))
  (property "Description" "" (at 134.62 91.44 0) (effects (font (size 1.27 1.27)) (hide yes)))
  (pin "1"))
 (symbol
  (lib_id "Device:C")
  (at 125.73 85.09 0)
  (unit 1)
  (exclude_from_sim no)
  (in_bom yes)
  (on_board yes)
  (dnp no)
  (property "Reference" "C3" (at 124.968 82.55 0) (effects (font (size 1.27 1.27)) (justify right)))
  (property "Value" "330nF" (at 124.968 87.63 0) (effects (font (size 1.27 1.27)) (justify right)))
  (property "Footprint" "Capacitor_SMD:C_0805_2012Metric" (at 126.6952 88.9 0) (effects (font (size 1.27 1.27)) (hide yes)))
  (property "Datasheet" "~" (at 125.73 85.09 0) (effects (font (size 1.27 1.27)) (hide yes)))
  (property "Description" "" (at 125.73 85.09 0) (effects (font (size 1.27 1.27)) (hide yes)))
  (property "LCSC" "C1740" (at 125.73 85.09 0) (effects (font (size 1.27 1.27)) (hide yes)))
  (property "Manufacture Part Number" "0805B334K500NT" (at 125.73 85.09 0) (effects (font (size 1.27 1.27)) (hide yes)))
  (property "Package" "" (at 125.73 85.09 0) (effects (font (size 1.27 1.27)) (hide yes)))
  (property "STANDARD" "" (at 125.73 85.09 0) (effects (font (size 1.27 1.27)) (hide yes)))
  (pin "1")
  (pin "2"))
 (symbol
  (lib_id "power:+5V")
  (at 186.69 81.28 0)
  (unit 1)
  (exclude_from_sim no)
  (in_bom yes)
  (on_board yes)
  (dnp no)
  (property "Reference" "#PWR019" (at 186.69 85.09 0) (effects (font (size 1.27 1.27)) (hide yes)))
  (property "Value" "+5V" (at 184.15 77.47 0) (effects (font (size 1.27 1.27)) (justify left)))
  (property "Footprint" "" (at 186.69 81.28 0) (effects (font (size 1.27 1.27)) (hide yes)))
  (property "Datasheet" "" (at 186.69 81.28 0) (effects (font (size 1.27 1.27)) (hide yes)))
  (property "Description" "" (at 186.69 81.28 0) (effects (font (size 1.27 1.27)) (hide yes)))
  (pin "1"))
 (symbol
  (lib_id "Diode:SMAJ33CA")
  (at 93.98 85.09 90)
  (unit 1)
  (exclude_from_sim no)
  (in_bom yes)
  (on_board yes)
  (dnp no)
  (property "Reference" "D2" (at 95.885 79.375 90) (effects (font (size 1.27 1.27)) (justify left)))
  (property "Value" "SMAJ18CA" (at 99.695 90.805 90) (effects (font (size 1.27 1.27)) (justify left)))
  (property "Footprint" "Diode_SMD:D_SMA" (at 99.06 85.09 0) (effects (font (size 1.27 1.27)) (hide yes)))
  (property "Datasheet" "https://www.littelfuse.com/media?resourcetype=datasheets&itemid=75e32973-b177-4ee3-a0ff-cedaf1abdb93&filename=smaj-datasheet" (at 93.98 85.09 0) (effects (font (size 1.27 1.27)) (hide yes)))
  (property "Description" "" (at 93.98 85.09 0) (effects (font (size 1.27 1.27)) (hide yes)))
  (property "LCSC" "C19077539" (at 93.98 85.09 90) (effects (font (size 1.27 1.27)) (hide yes)))
  (property "Manufacture Part Number" "SMAJ18CA" (at 93.98 85.09 90) (effects (font (size 1.27 1.27)) (hide yes)))
  (property "Package" "" (at 93.98 85.09 90) (effects (font (size 1.27 1.27)) (hide yes)))
  (property "STANDARD" "" (at 93.98 85.09 90) (effects (font (size 1.27 1.27)) (hide yes)))
  (pin "1")
  (pin "2")))
